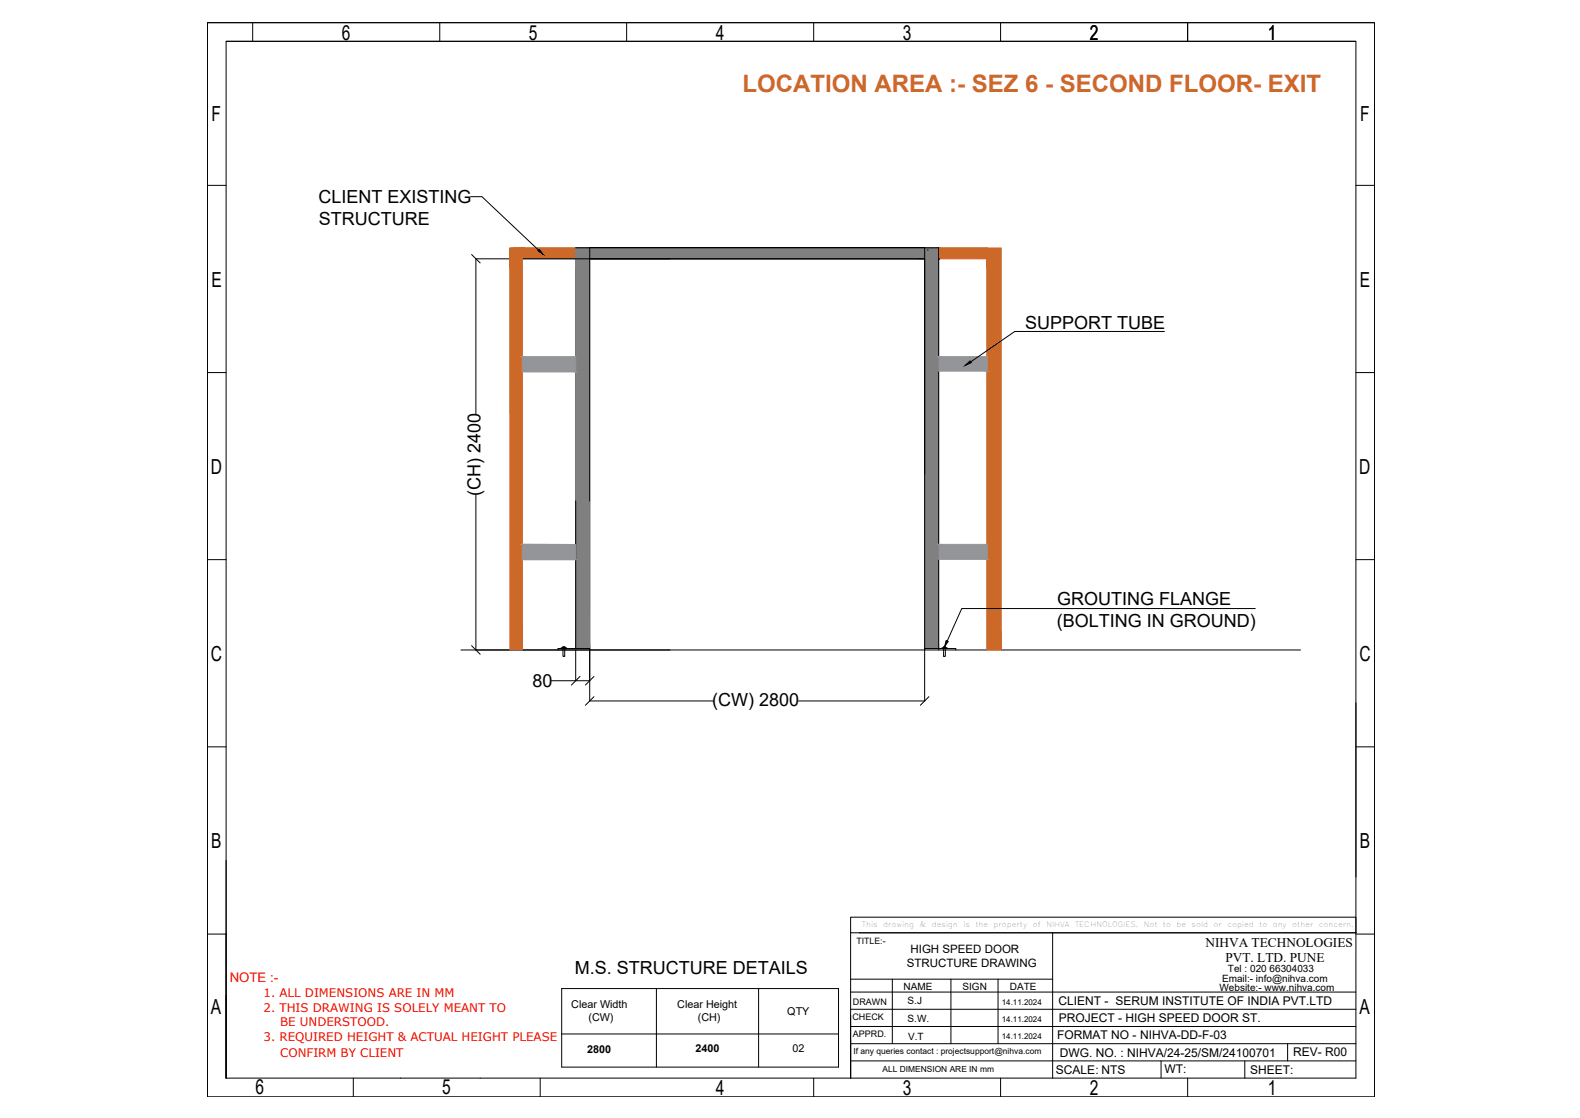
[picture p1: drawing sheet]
<svg xmlns="http://www.w3.org/2000/svg" width="420mm" height="297mm" viewBox="0 0 420 297" stroke-linecap="round" stroke-linejoin="round" font-family="sans-serif">
<!-- layer: 0 -->
<g fill="#cd6928" stroke="#cd6928" stroke-width=".27">
<path d="M138.1 65.9l.8-.1z"/>
<path d="M249.6 65.8l12.9 3v-3zM249.6 65.8l12.9 3h-12.9z"/>
<path d="M153.1 65.8l96.5 3v-3zM153.1 65.8l96.5 3h-96.5z"/>
<path d="M138.9 65.8l14.2 3v-3zM138.9 65.8l14.2 3h-14.2z"/>
<path d="M138.1 65.9h.8zM135.6 65.9h3.3z"/>
<path d="M262.4 65.9l3.8 106.8v-106.8zM262.4 65.9l3.8 106.8h-3.8z"/>
<path d="M135.6 65.9l3.3 106.8v-106.8zM135.6 65.9l3.3 106.8h-3.3z"/>
</g>
<g fill="none" stroke="#000" stroke-width=".27">
<path d="M55.2 6h310.3v285.4h-310.3zM55.2 6h310.3M60.1 11h300.5v275.4h-300.5zM60.1 11h300.5M67.2 6v5M116.9 6v5M166.6 6v5M216.4 6v5M266.1 6v5M315.8 6v5M55.2 49.2h4.9M125.2 52.3h3l15 14.1"/>
<path d="M360.6 49.2h4.9M125.4 67.6l2.3 2.3M245.9 68.8h-119.4v41.2M246.7 66.4v.1M249.9 68.8l-.3 .2M55.2 99h4.9M309.6 88.1h-39.8l-11.7 8.1M360.6 99h4.9M126.5 131.5v41.2M55.2 148.7h4.9M360.6 148.7h4.9M122.6 172.7h223.2"/>
<path d="M125.4 171.5l2.3 2.3M149.6 172.1h-.4v.2h1M149.7 171.8l.6 .2-.3 .1h.2v2.3h-.5v-2.3h.3h-.4zM150 172.3h6.8v8.6h-3.7v-8.2M150.2 172.3h-1.8v.4M150.3 172.1h.3v.2h-.4M153.1 172.3v-106.5h96.5v106.9M154.2 179.7l-2.3 2.3M158 179.7l-2.3 2.3M245.9 172.7v-.4h8.3v.4M250.8 172.1h-.3v.2h1.4v-.2h-.4M250.9 171.8l.6 .2-.3 .1h.2v2.3h-.5v-2.3h.3h-.4z"/>
<path d="M333.8 161.7h-78.1l-3.8 8.6M55.2 198.4h4.9M146.7 180.9h6.4M158 185.1l-2.3 2.3M189.7 186.2h-32.9v-120.4h89.1v120.4h-33.5M247 185.1l-2.3 2.3M360.6 186.7v46.3M360.6 198.4h4.9M60.1 228.6v57.9M55.2 248.2h4.9M226.2 243.7h134.4v4.1h-134.4zM226.2 247.8v38.6"/>
<path d="M228.5 247.8h132.1M279.9 247.8v38.6M360.6 248.2h4.9M60.1 265.6h.1M149.4 262.7h73.6v20.8h-73.6zM149.4 274.7h73.6M174.6 262.7v20.8M201.7 262.7v20.8M226.2 277.3h134.4M226.2 272.7h134.4M226.2 268.2h134.4M226.2 263.6h134.4"/>
<path d="M226.2 260.2h53.7M237.3 260.2v17.1M252.9 260.2v17.1M265.4 260.2v17.1M342.4 277.3v4.6M94 286.4v5M106.5 286.4v.1M127.7 286.4v.1M143.7 286.4v5M216.4 286.4v5M226.2 281.9h134.4M266.1 286.4v5"/>
<path d="M308.8 281.9v4.5M315.8 286.4v5M331 281.9v4.5"/>
</g>
<g fill="#808080" stroke="#808080" stroke-width=".27">
<path d="M156.8 65.8l89.1 3v-3zM156.8 65.8l89.1 3h-89.1z"/>
<path d="M245.9 65.8l3.7 106.5v-106.5zM245.9 65.8l3.7 106.5h-3.7z"/>
<path d="M153.1 65.8l3.7 106.5v-106.5zM153.1 65.8l3.7 106.5h-3.7z"/>
</g>
<path d="M143.4 66.2l1.1 1.4-1.5-1zM256.7 97.1l1.3-1.2 .3 .5zM251.6 170.2l.6 .2-1 1.4z" fill="#000" stroke="#000" stroke-width=".27"/>
<g fill="#939598" stroke="#939598" stroke-width=".27">
<path d="M138.9 144.7h14.2v4z"/>
<path d="M249.6 94.8l12.9 3.8v-3.8zM249.6 94.8l12.9 3.8h-12.9z"/>
<path d="M138.9 94.8l14.2 4v-4zM138.9 94.8l14.2 4h-14.2z"/>
<path d="M138.9 144.6l14.2 .1zM138.9 144.6l14.2 .1z"/>
<path d="M249.6 144.6l12.9 4v-4zM249.6 144.6l12.9 4h-12.9z"/>
<path d="M138.9 148.7h14.2zM138.9 144.7l14.2 4h-14.2z"/>
</g>
<text font-size="6.4" fill="#cd6928" x="197.4" y="24.4">LOCATION AREA :- SEZ 6 - SECOND FLOOR- EXIT</text>
<g font-size="5.5">
<text x="90.9" y="10.6">6</text>
<text x="140.6" y="10.5">5</text>
<text x="190.4" y="10.5">4</text>
<text x="240" y="10.6">3</text>
<text x="289.8" y="10.6">2</text>
<text x="337.2" y="10.6">1</text>
<text x="56.3" y="32.1">F</text>
<text x="361.7" y="32.1">F</text>
<text x="56.2" y="76.2">E</text>
<text x="361.6" y="76.2">E</text>
<text x="56.1" y="125.8">D</text>
<text x="361.5" y="125.8">D</text>
<text x="56.1" y="175.7">C</text>
<text x="361.5" y="175.7">C</text>
<text x="56.2" y="225.3">B</text>
<text x="361.6" y="225.3">B</text>
<text x="56.1" y="269.3">A</text>
<text x="361.5" y="269.3">A</text>
<text x="67.9" y="290.8">6</text>
<text x="117.6" y="290.8">5</text>
<text x="190.4" y="290.9">4</text>
<text x="240" y="290.9">3</text>
<text x="289.8" y="290.9">2</text>
<text x="337.2" y="290.9">1</text>
</g>
<g font-size="4.8">
<text x="84.7" y="54">CLIENT EXISTING</text>
<text x="84.8" y="59.8">STRUCTURE</text>
<text x="272.6" y="87.4">SUPPORT TUBE</text>
<text x="127.7" y="131.8" transform="rotate(-90 127.7 131.8)">(CH) 2400</text>
<text x="281.1" y="160.7">GROUTING FLANGE</text>
<text x="281.1" y="166.5">(BOLTING IN GROUND)</text>
<text x="141.6" y="182.6">80</text>
<text x="189.4" y="187.5">(CW) 2800</text>
<text x="152.9" y="258.8">M.S. STRUCTURE DETAILS</text>
</g>
<g font-size="3.5">
<text x="320.6" y="251.5">NIHVA TECHNOLOGIES</text>
<text x="325.9" y="255.5">PVT. LTD. PUNE</text>
</g>
<text font-size="3.5" fill="#f00" x="61.1" y="260.8">NOTE :-</text>
<g font-size="3.2">
<text x="281.5" y="267">CLIENT - SERUM INSTITUTE OF INDIA PVT.LTD</text>
<text x="281.6" y="271.5">PROJECT - HIGH SPEED DOOR ST.</text>
<text x="281.1" y="276.1">FORMAT NO - NIHVA-DD-F-03</text>
<text x="281.8" y="280.9">DWG. NO. : NIHVA/24-25/SM/24100701</text>
<text x="343.9" y="280.6">REV- R00</text>
<text x="280.8" y="285.3">SCALE: NTS</text>
<text x="309.6" y="285.2">WT:</text>
<text x="332.4" y="285.3">SHEET:</text>
</g>
<g font-size="3.1">
<text x="241.1" y="256.8">STRUCTURE DRAWING</text>
<text x="242.1" y="253.1">HIGH SPEED DOOR</text>
</g>
<g font-size="3.1" fill="#f00">
<text x="70.1" y="264.9">1. ALL DIMENSIONS ARE IN MM</text>
<text x="70.1" y="268.8">2. THIS DRAWING IS SOLELY MEANT TO</text>
<text x="74.5" y="272.7">BE UNDERSTOOD.</text>
<text x="70.1" y="276.6">3. REQUIRED HEIGHT &amp; ACTUAL HEIGHT PLEASE</text>
<text x="74.5" y="280.8">CONFIRM BY CLIENT</text>
</g>
<g font-size="2.9">
<text x="151.9" y="267.7">Clear Width</text>
<text x="180.1" y="267.7">Clear Height</text>
<text x="209.4" y="269.6">QTY</text>
<text x="156.5" y="271.2">(CW)</text>
<text x="185.6" y="271.2">(CH)</text>
<text x="156.2" y="279.8">2800</text>
<text x="184.9" y="279.5">2400</text>
<text x="210.7" y="279.5">02</text>
</g>
<g font-size="2.7">
<text x="240.3" y="262.9">NAME</text>
<text x="256" y="262.9">SIGN</text>
<text x="268.5" y="262.9">DATE</text>
<text x="324.3" y="263.3">Website:- www.nihva.com</text>
<text x="325" y="260.9">Email:- info@nihva.com</text>
<text x="326.5" y="258.2">Tel : 020 66304033</text>
<text x="241.4" y="266.8">S.J</text>
<text x="241.4" y="271.4">S.W.</text>
<text x="241.5" y="276.3">V.T</text>
</g>
<g font-size="2.4">
<text x="226.8" y="266.9">DRAWN</text>
<text x="226.7" y="270.9">CHECK</text>
<text x="226.8" y="275.4">APPRD.</text>
</g>
<text font-size="2.3" x="227.8" y="250.8">TITLE:-</text>
<g font-size="2.2">
<text x="227" y="280">If any queries contact : projectsupport@nihva.com</text>
<text x="234.7" y="284.9">ALL DIMENSION ARE IN mm</text>
</g>
<g font-size="2.1">
<text x="266.4" y="266.9">14.11.2024</text>
<text x="266.4" y="271.5">14.11.2024</text>
<text x="266.4" y="276.1">14.11.2024</text>
</g>
<g font-size="1.9">
<text x="229.2" y="246.2">This</text>
<text x="234.8" y="246.2">drawing</text>
<text x="244.5" y="246.2">&amp;</text>
<text x="247.8" y="246.2">design</text>
<text x="256.2" y="246.2">is</text>
<text x="259.4" y="246.2">the</text>
<text x="264.2" y="246.2">property</text>
<text x="274.6" y="246.2">of</text>
<text x="278.2" y="246.2">NIHVA</text>
<text x="285.9" y="246.2">TECHNOLOGIES.</text>
<text x="304.1" y="246.2">Not</text>
<text x="309.3" y="246.2">to</text>
<text x="312.9" y="246.2">be</text>
<text x="316.9" y="246.2">sold</text>
<text x="322.7" y="246.2">or</text>
<text x="326.4" y="246.2">copied</text>
<text x="334.8" y="246.2">to</text>
<text x="338.5" y="246.2">any</text>
<text x="343.6" y="246.2">other</text>
<text x="350.7" y="246.2">concern.</text>
</g>
</svg>
